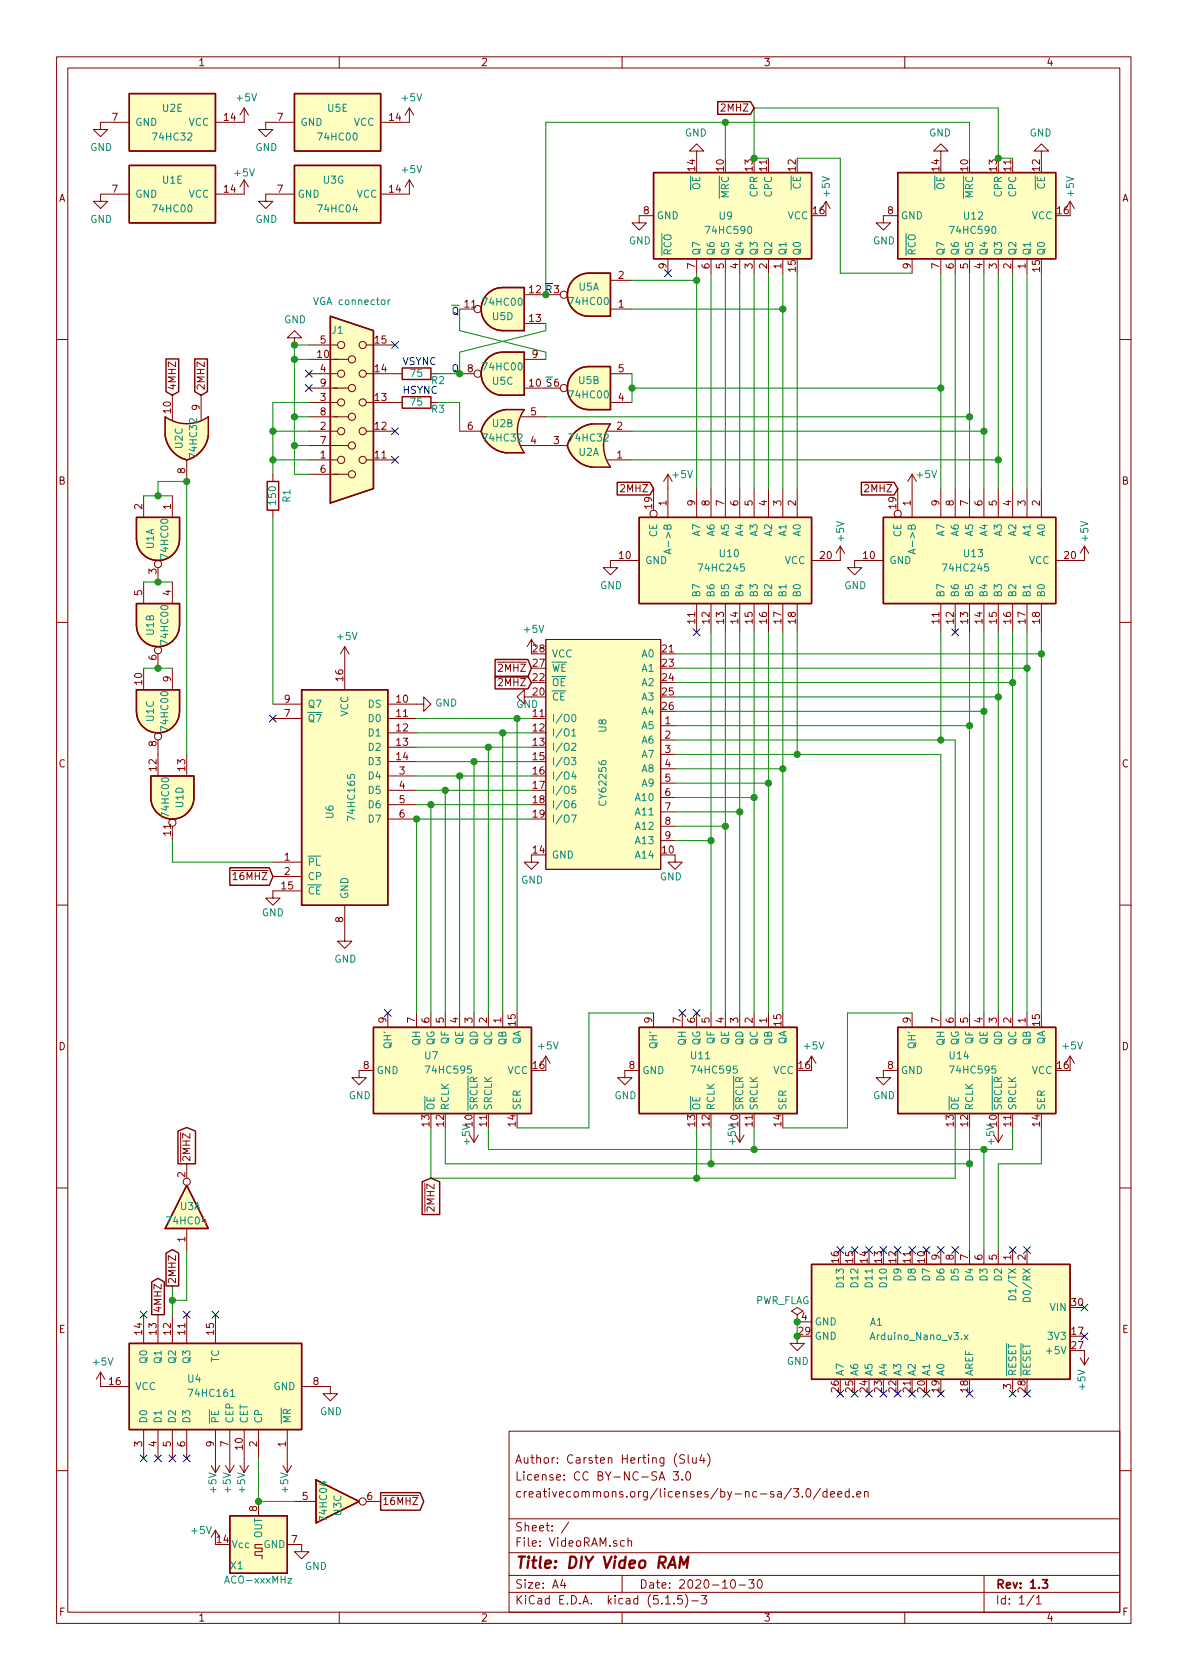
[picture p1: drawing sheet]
EESchema Schematic File Version 4
EELAYER 30 0
EELAYER END
$Descr A4 8268 11693 portrait
encoding utf-8
Sheet 1 1
Title "DIY Video RAM"
Date "2020-10-30"
Rev "1.3"
Comp ""
Comment1 "creativecommons.org/licenses/by-nc-sa/3.0/deed.en"
Comment2 "License: CC BY-NC-SA 3.0"
Comment3 "Author: Carsten Herting (Slu4)"
Comment4 ""
$EndDescr
$Comp
L power:GND #PWR032
U 1 1
P 4700 5950
F 0 "#PWR032" H 4700 5700 50  0001 C CNN
F 1 "GND" H 4750 5800 50  0000 R CNN
F 2 "" H 4700 5950 50  0001 C CNN
F 3 "" H 4700 5950 50  0001 C CNN
	1    4700 5950
	1    0    0    -1  
$EndComp
$Comp
L power:GND #PWR025
U 1 1
P 3700 4850
F 0 "#PWR025" H 3700 4600 50  0001 C CNN
F 1 "GND" V 3750 4900 50  0000 R CNN
F 2 "" H 3700 4850 50  0001 C CNN
F 3 "" H 3700 4850 50  0001 C CNN
	1    3700 4850
	0    1    1    0   
$EndComp
Wire Wire Line
	4700 4550 7250 4550
Wire Wire Line
	4700 4650 7150 4650
Wire Wire Line
	4700 4750 7050 4750
Wire Wire Line
	4700 4850 6950 4850
Wire Wire Line
	4700 4950 6850 4950
Wire Wire Line
	4700 5050 6750 5050
Wire Wire Line
	4700 5150 6550 5150
Wire Wire Line
	4700 5250 5550 5250
Wire Wire Line
	4700 5350 5450 5350
Wire Wire Line
	4700 5450 5350 5450
Wire Wire Line
	4700 5550 5250 5550
Wire Wire Line
	4700 5650 5150 5650
Wire Wire Line
	4700 5750 5050 5750
Wire Wire Line
	4700 5850 4950 5850
Connection ~ 7050 4750
Connection ~ 6950 4850
Connection ~ 6850 4950
Connection ~ 6750 5050
Connection ~ 5350 5450
Connection ~ 5250 5550
Connection ~ 5150 5650
Connection ~ 5050 5750
Connection ~ 4950 5850
$Comp
L power:GND #PWR012
U 1 1
P 1900 6200
F 0 "#PWR012" H 1900 5950 50  0001 C CNN
F 1 "GND" H 1900 6050 50  0000 C CNN
F 2 "" H 1900 6200 50  0001 C CNN
F 3 "" H 1900 6200 50  0001 C CNN
	1    1900 6200
	1    0    0    -1  
$EndComp
$Comp
L 74xx:74HC595 U?
U 1 1
P 5050 7450
AR Path="/5F8CED2C/5F9261E2" Ref="U?"  Part="1" 
AR Path="/5F9261E2" Ref="U11"  Part="1" 
F 0 "U11" V 5150 7200 50  0000 L CNN
F 1 "74HC595" V 5050 7200 50  0000 L CNN
F 2 "" H 5050 7450 50  0001 C CNN
F 3 "http://www.ti.com/lit/ds/symlink/sn74hc595.pdf" H 5050 7450 50  0001 C CNN
	1    5050 7450
	0    1    -1   0   
$EndComp
$Comp
L 74xx:74HC595 U?
U 1 1
P 3200 7450
AR Path="/5F8CED2C/5F9261E8" Ref="U?"  Part="1" 
AR Path="/5F9261E8" Ref="U7"  Part="1" 
F 0 "U7" V 3300 7200 50  0000 L CNN
F 1 "74HC595" V 3200 7200 50  0000 L CNN
F 2 "" H 3200 7450 50  0001 C CNN
F 3 "http://www.ti.com/lit/ds/symlink/sn74hc595.pdf" H 3200 7450 50  0001 C CNN
	1    3200 7450
	0    1    -1   0   
$EndComp
Wire Wire Line
	5450 7850 5900 7850
Wire Wire Line
	5900 7850 5900 7050
Wire Wire Line
	4550 7050 4100 7050
Wire Wire Line
	4100 7050 4100 7850
Wire Wire Line
	4100 7850 3600 7850
NoConn ~ 4750 7050
NoConn ~ 4850 7050
NoConn ~ 2700 7050
$Comp
L power:+5V #PWR?
U 1 1
P 3300 7850
AR Path="/5F8CED2C/5F926200" Ref="#PWR?"  Part="1" 
AR Path="/5F926200" Ref="#PWR023"  Part="1" 
F 0 "#PWR023" H 3300 7700 50  0001 C CNN
F 1 "+5V" V 3350 7900 50  0000 C CNN
F 2 "" H 3300 7850 50  0001 C CNN
F 3 "" H 3300 7850 50  0001 C CNN
	1    3300 7850
	-1   0    0    1   
$EndComp
$Comp
L power:+5V #PWR?
U 1 1
P 5150 7850
AR Path="/5F8CED2C/5F926206" Ref="#PWR?"  Part="1" 
AR Path="/5F926206" Ref="#PWR034"  Part="1" 
F 0 "#PWR034" H 5150 7700 50  0001 C CNN
F 1 "+5V" V 5200 7900 50  0000 C CNN
F 2 "" H 5150 7850 50  0001 C CNN
F 3 "" H 5150 7850 50  0001 C CNN
	1    5150 7850
	-1   0    0    1   
$EndComp
Wire Wire Line
	7050 8000 6850 8000
Wire Wire Line
	5250 8000 5250 7850
Wire Wire Line
	5250 8000 3400 8000
Wire Wire Line
	3400 8000 3400 7850
Connection ~ 5250 8000
Wire Wire Line
	3000 7850 3000 8200
Wire Wire Line
	6650 8200 4850 8200
Wire Wire Line
	4850 8200 4850 7850
Wire Wire Line
	4850 8200 3000 8200
Connection ~ 4850 8200
Wire Wire Line
	3100 7850 3100 8100
Wire Wire Line
	3100 8100 4950 8100
Wire Wire Line
	4950 8100 4950 7850
Wire Wire Line
	4950 8100 6750 8100
Connection ~ 4950 8100
Connection ~ 6750 8100
Wire Wire Line
	2900 5000 3600 5000
Wire Wire Line
	2900 5100 3500 5100
Wire Wire Line
	2900 5200 3400 5200
Wire Wire Line
	2900 5300 3300 5300
Wire Wire Line
	2900 5400 3200 5400
Wire Wire Line
	2900 5500 3100 5500
Wire Wire Line
	2900 5600 3000 5600
Wire Wire Line
	3600 7050 3600 5000
Connection ~ 3600 5000
Wire Wire Line
	3600 5000 3700 5000
Wire Wire Line
	3500 5100 3500 7050
Connection ~ 3500 5100
Wire Wire Line
	3500 5100 3700 5100
Wire Wire Line
	3400 7050 3400 5200
Connection ~ 3400 5200
Wire Wire Line
	3400 5200 3700 5200
Connection ~ 3300 5300
Wire Wire Line
	3300 5300 3700 5300
Connection ~ 3200 5400
Wire Wire Line
	3200 5400 3700 5400
Connection ~ 3100 5500
Wire Wire Line
	3100 5500 3700 5500
Connection ~ 3000 5600
Wire Wire Line
	3000 5600 3700 5600
Wire Wire Line
	2900 5700 3700 5700
Wire Wire Line
	5900 7050 6350 7050
Wire Wire Line
	6650 7850 6650 8200
Wire Wire Line
	6750 8100 6750 7850
Wire Wire Line
	7050 7850 7050 8000
$Comp
L power:+5V #PWR?
U 1 1
P 6950 7850
AR Path="/5F8CED2C/5F92620C" Ref="#PWR?"  Part="1" 
AR Path="/5F92620C" Ref="#PWR044"  Part="1" 
F 0 "#PWR044" H 6950 7700 50  0001 C CNN
F 1 "+5V" V 7000 7900 50  0000 C CNN
F 2 "" H 6950 7850 50  0001 C CNN
F 3 "" H 6950 7850 50  0001 C CNN
	1    6950 7850
	-1   0    0    1   
$EndComp
$Comp
L 74xx:74HC595 U?
U 1 1
P 6850 7450
AR Path="/5F8CED2C/5F9261CD" Ref="U?"  Part="1" 
AR Path="/5F9261CD" Ref="U14"  Part="1" 
F 0 "U14" V 6950 7200 50  0000 L CNN
F 1 "74HC595" V 6850 7200 50  0000 L CNN
F 2 "" H 6850 7450 50  0001 C CNN
F 3 "http://www.ti.com/lit/ds/symlink/sn74hc595.pdf" H 6850 7450 50  0001 C CNN
	1    6850 7450
	0    1    -1   0   
$EndComp
Text GLabel 2650 10450 2    50   Output ~ 0
~16MHZ
Text GLabel 3000 8200 3    50   Input ~ 0
~2MHZ
Wire Wire Line
	1100 4050 1200 4050
Connection ~ 1100 4050
Wire Wire Line
	1100 4650 1200 4650
Connection ~ 1100 4650
$Comp
L 74xx:74HC00 U1
U 1 1
P 1100 3750
F 0 "U1" H 1100 3700 50  0000 C CNN
F 1 "74HC00" H 1100 3800 50  0000 C CNN
F 2 "" H 1100 3750 50  0001 C CNN
F 3 "http://www.ti.com/lit/gpn/sn74hc00" H 1100 3750 50  0001 C CNN
	1    1100 3750
	0    1    1    0   
$EndComp
Wire Wire Line
	1000 4050 1100 4050
$Comp
L 74xx:74HC00 U1
U 2 1
P 1100 4350
F 0 "U1" H 1100 4300 50  0000 C CNN
F 1 "74HC00" H 1100 4400 50  0000 C CNN
F 2 "" H 1100 4350 50  0001 C CNN
F 3 "http://www.ti.com/lit/gpn/sn74hc00" H 1100 4350 50  0001 C CNN
	2    1100 4350
	0    1    1    0   
$EndComp
Wire Wire Line
	1100 4650 1000 4650
$Comp
L 74xx:74HC00 U1
U 3 1
P 1100 4950
F 0 "U1" H 1100 4900 50  0000 C CNN
F 1 "74HC00" H 1100 5000 50  0000 C CNN
F 2 "" H 1100 4950 50  0001 C CNN
F 3 "http://www.ti.com/lit/gpn/sn74hc00" H 1100 4950 50  0001 C CNN
	3    1100 4950
	0    1    1    0   
$EndComp
$Comp
L 74xx:74HC00 U1
U 4 1
P 1200 5550
F 0 "U1" H 1200 5500 50  0000 C CNN
F 1 "74HC00" H 1200 5600 50  0000 C CNN
F 2 "" H 1200 5550 50  0001 C CNN
F 3 "http://www.ti.com/lit/gpn/sn74hc00" H 1200 5550 50  0001 C CNN
	4    1200 5550
	0    -1   1    0   
$EndComp
Text GLabel 3700 4750 0    50   Input ~ 0
2MHZ
NoConn ~ 1900 5000
$Comp
L power:GND #PWR022
U 1 1
P 2900 4900
F 0 "#PWR022" H 2900 4650 50  0001 C CNN
F 1 "GND" V 2905 4772 50  0000 R CNN
F 2 "" H 2900 4900 50  0001 C CNN
F 3 "" H 2900 4900 50  0001 C CNN
	1    2900 4900
	0    -1   -1   0   
$EndComp
NoConn ~ 5850 9700
NoConn ~ 5950 9700
NoConn ~ 6050 9700
NoConn ~ 6150 9700
NoConn ~ 6250 9700
NoConn ~ 6350 9700
NoConn ~ 6450 9700
NoConn ~ 6550 9700
NoConn ~ 6750 9700
NoConn ~ 7050 9700
NoConn ~ 7150 9700
NoConn ~ 7050 8700
NoConn ~ 7150 8700
NoConn ~ 6450 8700
NoConn ~ 6550 8700
NoConn ~ 6650 8700
NoConn ~ 6250 8700
NoConn ~ 6150 8700
NoConn ~ 6050 8700
NoConn ~ 5950 8700
NoConn ~ 5850 8700
NoConn ~ 7550 9300
NoConn ~ 7550 9100
Wire Wire Line
	5550 9300 5550 9200
$Comp
L power:GND #PWR035
U 1 1
P 5550 9300
F 0 "#PWR035" H 5550 9050 50  0001 C CNN
F 1 "GND" H 5555 9127 50  0000 C CNN
F 2 "" H 5550 9300 50  0001 C CNN
F 3 "" H 5550 9300 50  0001 C CNN
	1    5550 9300
	1    0    0    -1  
$EndComp
$Comp
L power:+5V #PWR049
U 1 1
P 7550 9400
F 0 "#PWR049" H 7550 9250 50  0001 C CNN
F 1 "+5V" V 7565 9528 50  0000 L CNN
F 2 "" H 7550 9400 50  0001 C CNN
F 3 "" H 7550 9400 50  0001 C CNN
	1    7550 9400
	-1   0    0    1   
$EndComp
$Comp
L power:GND #PWR029
U 1 1
P 4350 7450
F 0 "#PWR029" H 4350 7200 50  0001 C CNN
F 1 "GND" H 4355 7277 50  0000 C CNN
F 2 "" H 4350 7450 50  0001 C CNN
F 3 "" H 4350 7450 50  0001 C CNN
	1    4350 7450
	1    0    0    -1  
$EndComp
$Comp
L power:GND #PWR019
U 1 1
P 2500 7450
F 0 "#PWR019" H 2500 7200 50  0001 C CNN
F 1 "GND" H 2505 7277 50  0000 C CNN
F 2 "" H 2500 7450 50  0001 C CNN
F 3 "" H 2500 7450 50  0001 C CNN
	1    2500 7450
	1    0    0    -1  
$EndComp
$Comp
L power:GND #PWR041
U 1 1
P 6150 7450
F 0 "#PWR041" H 6150 7200 50  0001 C CNN
F 1 "GND" H 6155 7277 50  0000 C CNN
F 2 "" H 6150 7450 50  0001 C CNN
F 3 "" H 6150 7450 50  0001 C CNN
	1    6150 7450
	1    0    0    -1  
$EndComp
$Comp
L power:GND #PWR018
U 1 1
P 2400 6500
F 0 "#PWR018" H 2400 6250 50  0001 C CNN
F 1 "GND" H 2405 6327 50  0000 C CNN
F 2 "" H 2400 6500 50  0001 C CNN
F 3 "" H 2400 6500 50  0001 C CNN
	1    2400 6500
	1    0    0    -1  
$EndComp
$Comp
L power:GND #PWR026
U 1 1
P 3700 5950
F 0 "#PWR026" H 3700 5700 50  0001 C CNN
F 1 "GND" H 3705 5777 50  0000 C CNN
F 2 "" H 3700 5950 50  0001 C CNN
F 3 "" H 3700 5950 50  0001 C CNN
	1    3700 5950
	1    0    0    -1  
$EndComp
$Comp
L power:+5V #PWR047
U 1 1
P 7450 7450
F 0 "#PWR047" H 7450 7300 50  0001 C CNN
F 1 "+5V" H 7465 7623 50  0000 C CNN
F 2 "" H 7450 7450 50  0001 C CNN
F 3 "" H 7450 7450 50  0001 C CNN
	1    7450 7450
	1    0    0    -1  
$EndComp
$Comp
L power:+5V #PWR036
U 1 1
P 5650 7450
F 0 "#PWR036" H 5650 7300 50  0001 C CNN
F 1 "+5V" H 5665 7623 50  0000 C CNN
F 2 "" H 5650 7450 50  0001 C CNN
F 3 "" H 5650 7450 50  0001 C CNN
	1    5650 7450
	1    0    0    -1  
$EndComp
$Comp
L 74xx:74HC00 U?
U 5 1
P 2350 850
AR Path="/5F8CD8D4/5FA9A5EB" Ref="U?"  Part="5" 
AR Path="/5FA9A5EB" Ref="U5"  Part="5" 
F 0 "U5" V 2250 850 50  0000 C CNN
F 1 "74HC00" V 2450 850 50  0000 C CNN
F 2 "" H 2350 850 50  0001 C CNN
F 3 "http://www.ti.com/lit/gpn/sn74hc00" H 2350 850 50  0001 C CNN
	5    2350 850 
	0    1    1    0   
$EndComp
$Comp
L power:GND #PWR?
U 1 1
P 1850 850
AR Path="/5F8CD8D4/5FA9A5F1" Ref="#PWR?"  Part="1" 
AR Path="/5FA9A5F1" Ref="#PWR010"  Part="1" 
F 0 "#PWR010" H 1850 600 50  0001 C CNN
F 1 "GND" H 1855 677 50  0000 C CNN
F 2 "" H 1850 850 50  0001 C CNN
F 3 "" H 1850 850 50  0001 C CNN
	1    1850 850 
	1    0    0    -1  
$EndComp
$Comp
L power:+5V #PWR?
U 1 1
P 2850 850
AR Path="/5F8CD8D4/5FA9A5F7" Ref="#PWR?"  Part="1" 
AR Path="/5FA9A5F7" Ref="#PWR020"  Part="1" 
F 0 "#PWR020" H 2850 700 50  0001 C CNN
F 1 "+5V" H 2865 1023 50  0000 C CNN
F 2 "" H 2850 850 50  0001 C CNN
F 3 "" H 2850 850 50  0001 C CNN
	1    2850 850 
	1    0    0    -1  
$EndComp
$Comp
L power:GND #PWR?
U 1 1
P 1850 1350
AR Path="/5F8CD8D4/5FAA3963" Ref="#PWR?"  Part="1" 
AR Path="/5FAA3963" Ref="#PWR011"  Part="1" 
F 0 "#PWR011" H 1850 1100 50  0001 C CNN
F 1 "GND" H 1855 1177 50  0000 C CNN
F 2 "" H 1850 1350 50  0001 C CNN
F 3 "" H 1850 1350 50  0001 C CNN
	1    1850 1350
	1    0    0    -1  
$EndComp
$Comp
L power:+5V #PWR?
U 1 1
P 2850 1350
AR Path="/5F8CD8D4/5FAA3969" Ref="#PWR?"  Part="1" 
AR Path="/5FAA3969" Ref="#PWR021"  Part="1" 
F 0 "#PWR021" H 2850 1200 50  0001 C CNN
F 1 "+5V" H 2865 1523 50  0000 C CNN
F 2 "" H 2850 1350 50  0001 C CNN
F 3 "" H 2850 1350 50  0001 C CNN
	1    2850 1350
	1    0    0    -1  
$EndComp
$Comp
L power:+5V #PWR024
U 1 1
P 3700 4550
F 0 "#PWR024" H 3700 4400 50  0001 C CNN
F 1 "+5V" H 3715 4723 50  0000 C CNN
F 2 "" H 3700 4550 50  0001 C CNN
F 3 "" H 3700 4550 50  0001 C CNN
	1    3700 4550
	1    0    0    -1  
$EndComp
$Comp
L VideoRAM:CY62256 U8
U 1 1
P 4200 5400
F 0 "U8" V 4200 5750 50  0000 C CNN
F 1 "CY62256" V 4200 5350 50  0000 C CNN
F 2 "" H 4200 5400 50  0001 C CNN
F 3 "" H 4200 5400 50  0001 C CNN
	1    4200 5400
	-1   0    0    -1  
$EndComp
$Comp
L power:+5V #PWR017
U 1 1
P 2400 4600
F 0 "#PWR017" H 2400 4450 50  0001 C CNN
F 1 "+5V" H 2415 4773 50  0000 C CNN
F 2 "" H 2400 4600 50  0001 C CNN
F 3 "" H 2400 4600 50  0001 C CNN
	1    2400 4600
	1    0    0    -1  
$EndComp
$Comp
L power:+5V #PWR027
U 1 1
P 3800 7450
F 0 "#PWR027" H 3800 7300 50  0001 C CNN
F 1 "+5V" H 3815 7623 50  0000 C CNN
F 2 "" H 3800 7450 50  0001 C CNN
F 3 "" H 3800 7450 50  0001 C CNN
	1    3800 7450
	1    0    0    -1  
$EndComp
Text GLabel 3700 4650 0    50   Input ~ 0
~2MHZ
Text Notes 3850 2700 2    50   ~ 0
~S
Text Notes 3850 2050 2    50   ~ 0
~R
Text Notes 3200 2600 2    50   ~ 0
Q
$Comp
L 74xx:74HC00 U?
U 2 1
P 4100 2700
AR Path="/5F8CD850/5FB915BD" Ref="U?"  Part="2" 
AR Path="/5FB915BD" Ref="U5"  Part="2" 
F 0 "U5" H 4100 2650 50  0000 C CNN
F 1 "74HC00" H 4100 2750 50  0000 C CNN
F 2 "" H 4100 2700 50  0001 C CNN
F 3 "http://www.ti.com/lit/gpn/sn74hc00" H 4100 2700 50  0001 C CNN
	2    4100 2700
	-1   0    0    1   
$EndComp
$Comp
L 74xx:74HC00 U?
U 1 1
P 4100 2050
AR Path="/5F8CD850/5FB915C3" Ref="U?"  Part="1" 
AR Path="/5FB915C3" Ref="U5"  Part="1" 
F 0 "U5" H 4100 2000 50  0000 C CNN
F 1 "74HC00" H 4100 2100 50  0000 C CNN
F 2 "" H 4100 2050 50  0001 C CNN
F 3 "http://www.ti.com/lit/gpn/sn74hc00" H 4100 2050 50  0001 C CNN
	1    4100 2050
	-1   0    0    1   
$EndComp
$Comp
L 74xx:74HC00 U?
U 5 1
P 1200 1350
AR Path="/5F8CD8D4/5FB915C9" Ref="U?"  Part="5" 
AR Path="/5F8CD850/5FB915C9" Ref="U?"  Part="5" 
AR Path="/5FB915C9" Ref="U1"  Part="5" 
F 0 "U1" V 1100 1350 50  0000 C CNN
F 1 "74HC00" V 1300 1350 50  0000 C CNN
F 2 "" H 1200 1350 50  0001 C CNN
F 3 "http://www.ti.com/lit/gpn/sn74hc00" H 1200 1350 50  0001 C CNN
	5    1200 1350
	0    1    1    0   
$EndComp
$Comp
L power:GND #PWR?
U 1 1
P 700 1350
AR Path="/5F8CD8D4/5FB915CF" Ref="#PWR?"  Part="1" 
AR Path="/5F8CD850/5FB915CF" Ref="#PWR?"  Part="1" 
AR Path="/5FB915CF" Ref="#PWR02"  Part="1" 
F 0 "#PWR02" H 700 1100 50  0001 C CNN
F 1 "GND" H 705 1177 50  0000 C CNN
F 2 "" H 700 1350 50  0001 C CNN
F 3 "" H 700 1350 50  0001 C CNN
	1    700  1350
	1    0    0    -1  
$EndComp
$Comp
L power:+5V #PWR?
U 1 1
P 1700 1350
AR Path="/5F8CD8D4/5FB915D5" Ref="#PWR?"  Part="1" 
AR Path="/5F8CD850/5FB915D5" Ref="#PWR?"  Part="1" 
AR Path="/5FB915D5" Ref="#PWR08"  Part="1" 
F 0 "#PWR08" H 1700 1200 50  0001 C CNN
F 1 "+5V" H 1700 1500 50  0000 C CNN
F 2 "" H 1700 1350 50  0001 C CNN
F 3 "" H 1700 1350 50  0001 C CNN
	1    1700 1350
	1    0    0    -1  
$EndComp
$Comp
L 74xx:74HC00 U?
U 4 1
P 3500 2150
AR Path="/5F8CD850/5FB915E3" Ref="U?"  Part="4" 
AR Path="/5FB915E3" Ref="U5"  Part="4" 
F 0 "U5" H 3500 2100 50  0000 C CNN
F 1 "74HC00" H 3500 2200 50  0000 C CNN
F 2 "" H 3500 2150 50  0001 C CNN
F 3 "http://www.ti.com/lit/gpn/sn74hc00" H 3500 2150 50  0001 C CNN
	4    3500 2150
	-1   0    0    -1  
$EndComp
$Comp
L 74xx:74HC00 U?
U 3 1
P 3500 2600
AR Path="/5F8CD850/5FB915EE" Ref="U?"  Part="3" 
AR Path="/5FB915EE" Ref="U5"  Part="3" 
F 0 "U5" H 3500 2550 50  0000 C CNN
F 1 "74HC00" H 3500 2650 50  0000 C CNN
F 2 "" H 3500 2600 50  0001 C CNN
F 3 "http://www.ti.com/lit/gpn/sn74hc00" H 3500 2600 50  0001 C CNN
	3    3500 2600
	-1   0    0    -1  
$EndComp
$Comp
L 8-Bit~CPU~32k:74HC32 U?
U 1 1
P 4100 3100
AR Path="/5F8CD850/5FB915F4" Ref="U?"  Part="1" 
AR Path="/5FB915F4" Ref="U2"  Part="1" 
F 0 "U2" H 4100 3150 50  0000 C CNN
F 1 "74HC32" H 4100 3050 50  0000 C CNN
F 2 "" H 4100 3100 50  0001 C CNN
F 3 "http://www.ti.com/lit/gpn/sn74LS32" H 4100 3100 50  0001 C CNN
	1    4100 3100
	-1   0    0    1   
$EndComp
$Comp
L 8-Bit~CPU~32k:74HC32 U?
U 2 1
P 3500 3000
AR Path="/5F8CD850/5FB915FA" Ref="U?"  Part="2" 
AR Path="/5FB915FA" Ref="U2"  Part="2" 
F 0 "U2" H 3500 2950 50  0000 C CNN
F 1 "74HC32" H 3500 3050 50  0000 C CNN
F 2 "" H 3500 3000 50  0001 C CNN
F 3 "http://www.ti.com/lit/gpn/sn74LS32" H 3500 3000 50  0001 C CNN
	2    3500 3000
	-1   0    0    1   
$EndComp
$Comp
L 8-Bit~CPU~32k:74HC32 U?
U 5 1
P 1200 850
AR Path="/5F8CD850/5FB91606" Ref="U?"  Part="5" 
AR Path="/5FB91606" Ref="U2"  Part="5" 
F 0 "U2" V 1100 850 50  0000 C CNN
F 1 "74HC32" V 1300 850 50  0000 C CNN
F 2 "" H 1200 850 50  0001 C CNN
F 3 "http://www.ti.com/lit/gpn/sn74LS32" H 1200 850 50  0001 C CNN
	5    1200 850 
	0    1    1    0   
$EndComp
$Comp
L power:GND #PWR?
U 1 1
P 700 850
AR Path="/5F8CD8D4/5FB9160C" Ref="#PWR?"  Part="1" 
AR Path="/5F8CD850/5FB9160C" Ref="#PWR?"  Part="1" 
AR Path="/5FB9160C" Ref="#PWR01"  Part="1" 
F 0 "#PWR01" H 700 600 50  0001 C CNN
F 1 "GND" H 705 677 50  0000 C CNN
F 2 "" H 700 850 50  0001 C CNN
F 3 "" H 700 850 50  0001 C CNN
	1    700  850 
	1    0    0    -1  
$EndComp
$Comp
L power:+5V #PWR?
U 1 1
P 1700 850
AR Path="/5F8CD8D4/5FB91612" Ref="#PWR?"  Part="1" 
AR Path="/5F8CD850/5FB91612" Ref="#PWR?"  Part="1" 
AR Path="/5FB91612" Ref="#PWR07"  Part="1" 
F 0 "#PWR07" H 1700 700 50  0001 C CNN
F 1 "+5V" H 1715 1023 50  0000 C CNN
F 2 "" H 1700 850 50  0001 C CNN
F 3 "" H 1700 850 50  0001 C CNN
	1    1700 850 
	1    0    0    -1  
$EndComp
$Comp
L 74xx:74HC590 U?
U 1 1
P 5050 1500
AR Path="/5F8CD850/5FB91618" Ref="U?"  Part="1" 
AR Path="/5FB91618" Ref="U9"  Part="1" 
F 0 "U9" V 5050 1450 50  0000 L CNN
F 1 "74HC590" V 5150 1350 50  0000 L CNN
F 2 "" H 5050 1550 50  0001 C CNN
F 3 "https://assets.nexperia.com/documents/data-sheet/74HC590.pdf" H 5050 1550 50  0001 C CNN
	1    5050 1500
	0    1    1    0   
$EndComp
$Comp
L 74xx:74HC590 U?
U 1 1
P 6750 1500
AR Path="/5F8CD850/5FB9161E" Ref="U?"  Part="1" 
AR Path="/5FB9161E" Ref="U12"  Part="1" 
F 0 "U12" V 6750 1450 50  0000 L CNN
F 1 "74HC590" V 6850 1350 50  0000 L CNN
F 2 "" H 6750 1550 50  0001 C CNN
F 3 "https://assets.nexperia.com/documents/data-sheet/74HC590.pdf" H 6750 1550 50  0001 C CNN
	1    6750 1500
	0    1    1    0   
$EndComp
$Comp
L power:+5V #PWR?
U 1 1
P 7450 1500
AR Path="/5F8CD8D4/5FB9162A" Ref="#PWR?"  Part="1" 
AR Path="/5F8CD850/5FB9162A" Ref="#PWR?"  Part="1" 
AR Path="/5FB9162A" Ref="#PWR046"  Part="1" 
F 0 "#PWR046" H 7450 1350 50  0001 C CNN
F 1 "+5V" V 7450 1700 50  0000 C CNN
F 2 "" H 7450 1500 50  0001 C CNN
F 3 "" H 7450 1500 50  0001 C CNN
	1    7450 1500
	1    0    0    -1  
$EndComp
$Comp
L power:+5V #PWR?
U 1 1
P 5750 1500
AR Path="/5F8CD8D4/5FB91630" Ref="#PWR?"  Part="1" 
AR Path="/5F8CD850/5FB91630" Ref="#PWR?"  Part="1" 
AR Path="/5FB91630" Ref="#PWR037"  Part="1" 
F 0 "#PWR037" H 5750 1350 50  0001 C CNN
F 1 "+5V" V 5750 1700 50  0000 C CNN
F 2 "" H 5750 1500 50  0001 C CNN
F 3 "" H 5750 1500 50  0001 C CNN
	1    5750 1500
	1    0    0    -1  
$EndComp
$Comp
L power:GND #PWR?
U 1 1
P 4450 1500
AR Path="/5F8CD850/5FB91636" Ref="#PWR?"  Part="1" 
AR Path="/5FB91636" Ref="#PWR030"  Part="1" 
F 0 "#PWR030" H 4450 1250 50  0001 C CNN
F 1 "GND" H 4455 1327 50  0000 C CNN
F 2 "" H 4450 1500 50  0001 C CNN
F 3 "" H 4450 1500 50  0001 C CNN
	1    4450 1500
	1    0    0    -1  
$EndComp
$Comp
L power:GND #PWR?
U 1 1
P 6150 1500
AR Path="/5F8CD850/5FB9163C" Ref="#PWR?"  Part="1" 
AR Path="/5FB9163C" Ref="#PWR040"  Part="1" 
F 0 "#PWR040" H 6150 1250 50  0001 C CNN
F 1 "GND" H 6155 1327 50  0000 C CNN
F 2 "" H 6150 1500 50  0001 C CNN
F 3 "" H 6150 1500 50  0001 C CNN
	1    6150 1500
	1    0    0    -1  
$EndComp
Wire Wire Line
	5250 1100 5350 1100
Wire Wire Line
	6950 1100 7050 1100
Wire Wire Line
	6350 1900 5850 1900
Wire Wire Line
	5850 1900 5850 1100
NoConn ~ 4650 1900
Wire Wire Line
	5450 1900 5450 2150
Wire Wire Line
	5050 1100 5050 850 
Wire Wire Line
	6750 1100 6750 850 
Wire Wire Line
	4850 1900 4850 1950
Wire Wire Line
	4850 1950 4400 1950
Wire Wire Line
	4400 2150 5450 2150
Wire Wire Line
	5550 1100 5850 1100
Wire Wire Line
	6750 850  5050 850 
Connection ~ 5050 850 
Wire Wire Line
	3800 850  5050 850 
Wire Wire Line
	4950 1900 4950 3400
Wire Wire Line
	5050 1900 5050 3400
Wire Wire Line
	5150 1900 5150 3400
Wire Wire Line
	5250 1900 5250 3400
Wire Wire Line
	5350 1900 5350 3400
Connection ~ 5450 5350
Wire Wire Line
	5550 1900 5550 3400
Connection ~ 5550 5250
Connection ~ 6550 5150
Wire Wire Line
	6950 1100 6950 750 
Connection ~ 6950 1100
Wire Wire Line
	5250 1100 5250 750 
Connection ~ 5250 1100
Wire Wire Line
	6550 5150 6650 5150
Wire Wire Line
	6550 5250 5550 5250
Wire Wire Line
	6550 1900 6550 2700
Wire Wire Line
	4400 2600 4400 2700
Wire Wire Line
	4400 2700 6550 2700
Connection ~ 4400 2700
Wire Wire Line
	4400 2700 4400 2800
Wire Wire Line
	6850 3000 4400 3000
Connection ~ 7150 4650
Wire Wire Line
	6750 1900 6750 2900
Wire Wire Line
	6850 1900 6850 3000
Text Notes 2800 2750 0    50   ~ 0
HSYNC
Text Notes 2800 2550 0    50   ~ 0
VSYNC
Connection ~ 2050 2400
$Comp
L power:GND #PWR014
U 1 1
P 2050 2400
F 0 "#PWR014" H 2050 2150 50  0001 C CNN
F 1 "GND" H 2055 2227 50  0000 C CNN
F 2 "" H 2050 2400 50  0001 C CNN
F 3 "" H 2050 2400 50  0001 C CNN
	1    2050 2400
	1    0    0    1   
$EndComp
NoConn ~ 2150 2700
NoConn ~ 2150 2600
NoConn ~ 2750 2400
NoConn ~ 2750 3000
NoConn ~ 2750 3200
Connection ~ 2050 2500
Wire Wire Line
	2050 2400 2150 2400
Wire Wire Line
	2050 2500 2050 2400
Connection ~ 2050 2900
Wire Wire Line
	2050 2500 2150 2500
Wire Wire Line
	2050 2900 2050 2500
$Comp
L Device:R R3
U 1 1
P 2900 2800
F 0 "R3" V 2850 2650 50  0000 C CNN
F 1 "75" V 2900 2800 50  0000 C CNN
F 2 "" H 2900 2800 50  0001 C CNN
F 3 "~" H 2900 2800 50  0001 C CNN
	1    2900 2800
	0    -1   -1   0   
$EndComp
$Comp
L Device:R R2
U 1 1
P 2900 2600
F 0 "R2" V 2850 2450 50  0000 C CNN
F 1 "75" V 2900 2600 50  0000 C CNN
F 2 "" H 2900 2600 50  0001 C CNN
F 3 "~" H 2900 2600 50  0001 C CNN
	1    2900 2600
	0    -1   -1   0   
$EndComp
Connection ~ 2050 3100
Wire Wire Line
	2050 2900 2150 2900
Wire Wire Line
	2050 3100 2050 2900
Wire Wire Line
	2050 3100 2150 3100
Wire Wire Line
	2050 3300 2050 3100
Wire Wire Line
	2150 3300 2050 3300
Connection ~ 1900 3000
Wire Wire Line
	1900 2800 1900 3000
Wire Wire Line
	2150 2800 1900 2800
Wire Wire Line
	1900 3000 1900 3200
Wire Wire Line
	2150 3000 1900 3000
Wire Wire Line
	2150 3200 1900 3200
$Comp
L Device:R R1
U 1 1
P 1900 3450
F 0 "R1" V 1800 3450 50  0000 C CNN
F 1 "150" V 1900 3450 50  0000 C CNN
F 2 "" H 1900 3450 50  0001 C CNN
F 3 "~" H 1900 3450 50  0001 C CNN
	1    1900 3450
	-1   0    0    -1  
$EndComp
$Comp
L Connector:DB15_Female_HighDensity J1
U 1 1
P 2450 2800
F 0 "J1" H 2350 2300 50  0000 C CNN
F 1 "VGA connector" H 2450 2100 50  0000 C CNN
F 2 "" H 1500 3200 50  0001 C CNN
F 3 " ~" H 1500 3200 50  0001 C CNN
	1    2450 2800
	1    0    0    1   
$EndComp
Wire Wire Line
	1900 3200 1900 3300
Connection ~ 1900 3200
Wire Wire Line
	3050 2600 3200 2600
$Comp
L power:+5V #PWR03
U 1 1
P 700 9650
F 0 "#PWR03" H 700 9500 50  0001 C CNN
F 1 "+5V" H 715 9823 50  0000 C CNN
F 2 "" H 700 9650 50  0001 C CNN
F 3 "" H 700 9650 50  0001 C CNN
	1    700  9650
	1    0    0    -1  
$EndComp
$Comp
L power:GND #PWR016
U 1 1
P 2300 9650
F 0 "#PWR016" H 2300 9400 50  0001 C CNN
F 1 "GND" H 2305 9477 50  0000 C CNN
F 2 "" H 2300 9650 50  0001 C CNN
F 3 "" H 2300 9650 50  0001 C CNN
	1    2300 9650
	1    0    0    -1  
$EndComp
Text GLabel 1200 8950 1    50   Output ~ 0
2MHZ
Text GLabel 1100 9150 1    50   Output ~ 0
4MHZ
$Comp
L VideoRAM:74HC161 U4
U 1 1
P 1500 9650
F 0 "U4" V 1550 9850 50  0000 R CNN
F 1 "74HC161" V 1450 9850 50  0000 R CNN
F 2 "" H 1500 9650 50  0001 C CNN
F 3 "http://www.ti.com/lit/gpn/sn74LS161" H 1500 9650 50  0001 C CNN
	1    1500 9650
	0    -1   -1   0   
$EndComp
NoConn ~ 1000 9150
NoConn ~ 1300 9150
$Comp
L power:+5V #PWR09
U 1 1
P 1700 10150
F 0 "#PWR09" H 1700 10000 50  0001 C CNN
F 1 "+5V" V 1715 10323 50  0000 C CNN
F 2 "" H 1700 10150 50  0001 C CNN
F 3 "" H 1700 10150 50  0001 C CNN
	1    1700 10150
	-1   0    0    1   
$EndComp
$Comp
L power:+5V #PWR06
U 1 1
P 1600 10150
F 0 "#PWR06" H 1600 10000 50  0001 C CNN
F 1 "+5V" V 1615 10323 50  0000 C CNN
F 2 "" H 1600 10150 50  0001 C CNN
F 3 "" H 1600 10150 50  0001 C CNN
	1    1600 10150
	-1   0    0    1   
$EndComp
$Comp
L power:+5V #PWR04
U 1 1
P 1500 10150
F 0 "#PWR04" H 1500 10000 50  0001 C CNN
F 1 "+5V" V 1515 10323 50  0000 C CNN
F 2 "" H 1500 10150 50  0001 C CNN
F 3 "" H 1500 10150 50  0001 C CNN
	1    1500 10150
	-1   0    0    1   
$EndComp
$Comp
L power:+5V #PWR013
U 1 1
P 2000 10150
F 0 "#PWR013" H 2000 10000 50  0001 C CNN
F 1 "+5V" V 2015 10323 50  0000 C CNN
F 2 "" H 2000 10150 50  0001 C CNN
F 3 "" H 2000 10150 50  0001 C CNN
	1    2000 10150
	-1   0    0    1   
$EndComp
NoConn ~ 1500 9150
NoConn ~ 1000 10150
NoConn ~ 1100 10150
NoConn ~ 1200 10150
NoConn ~ 1300 10150
Connection ~ 6850 8000
Wire Wire Line
	6850 8000 5250 8000
Wire Wire Line
	7250 7850 7250 8100
Wire Wire Line
	7250 8100 6950 8100
Wire Wire Line
	6950 8100 6950 8700
Wire Wire Line
	1200 6000 1200 5850
Wire Wire Line
	1200 6000 1900 6000
Wire Wire Line
	6750 8700 6750 8100
Wire Wire Line
	6850 8700 6850 8000
Wire Wire Line
	3300 5300 3300 7050
Wire Wire Line
	3200 5400 3200 7050
Wire Wire Line
	3100 5500 3100 7050
Wire Wire Line
	3000 5600 3000 7050
Wire Wire Line
	2900 5700 2900 7050
Wire Wire Line
	4950 5850 4950 7050
Wire Wire Line
	5050 5750 5050 7050
Wire Wire Line
	5150 5650 5150 7050
Wire Wire Line
	5250 5550 5250 7050
Wire Wire Line
	5350 5450 5350 7050
Wire Wire Line
	5450 5350 5450 7050
Wire Wire Line
	6550 5250 6550 7050
Wire Wire Line
	6650 5150 6650 7050
Wire Wire Line
	6750 5050 6750 7050
Wire Wire Line
	6850 4950 6850 7050
Wire Wire Line
	6950 4850 6950 7050
Wire Wire Line
	7050 4750 7050 7050
Wire Wire Line
	7150 4650 7150 7050
Wire Wire Line
	7250 4550 7250 7050
Connection ~ 5450 2150
Connection ~ 6550 2700
Connection ~ 6850 3000
Wire Wire Line
	5450 2150 5450 3400
Wire Wire Line
	1900 3600 1900 4900
Wire Wire Line
	3800 2050 3800 850 
Connection ~ 3800 2050
Connection ~ 5550 9300
$Comp
L MCU_Module:Arduino_Nano_v3.x A?
U 1 1
P 6550 9200
AR Path="/5F8CED2C/5F9261C7" Ref="A?"  Part="1" 
AR Path="/5F9261C7" Ref="A1"  Part="1" 
F 0 "A1" V 6550 8800 50  0000 R CNN
F 1 "Arduino_Nano_v3.x" V 6650 9400 50  0000 R CNN
F 2 "Module:Arduino_Nano" H 6550 9200 50  0001 C CIN
F 3 "http://www.mouser.com/pdfdocs/Gravitech_Arduino_Nano3_0.pdf" H 6550 9200 50  0001 C CNN
	1    6550 9200
	0    1    1    0   
$EndComp
Connection ~ 5550 9200
$Comp
L power:PWR_FLAG #FLG01
U 1 1
P 5550 9200
F 0 "#FLG01" H 5550 9275 50  0001 C CNN
F 1 "PWR_FLAG" H 5450 9350 50  0000 C CNN
F 2 "" H 5550 9200 50  0001 C CNN
F 3 "~" H 5550 9200 50  0001 C CNN
	1    5550 9200
	1    0    0    -1  
$EndComp
Connection ~ 6950 3200
Wire Wire Line
	6950 1900 6950 3200
Wire Wire Line
	6750 2900 3800 2900
Connection ~ 6750 2900
Wire Wire Line
	4400 3200 6950 3200
$Comp
L power:GND #PWR?
U 1 1
P 7250 1100
AR Path="/5F8CD850/5F9DE643" Ref="#PWR?"  Part="1" 
AR Path="/5F9DE643" Ref="#PWR045"  Part="1" 
F 0 "#PWR045" H 7250 850 50  0001 C CNN
F 1 "GND" H 7255 927 50  0000 C CNN
F 2 "" H 7250 1100 50  0001 C CNN
F 3 "" H 7250 1100 50  0001 C CNN
	1    7250 1100
	-1   0    0    1   
$EndComp
Wire Wire Line
	5250 750  6950 750 
Text GLabel 1900 6100 0    50   Input ~ 0
~16MHZ
Text GLabel 1300 8100 1    50   Output ~ 0
~2MHZ
Text GLabel 1400 2750 1    50   Input ~ 0
2MHZ
Text GLabel 1200 2750 1    50   Input ~ 0
4MHZ
$Comp
L 8-Bit~CPU~32k:74HC32 U?
U 3 1
P 1300 3050
AR Path="/5F8CD850/5FA0A33A" Ref="U?"  Part="2" 
AR Path="/5FA0A33A" Ref="U2"  Part="3" 
F 0 "U2" H 1300 3000 50  0000 C CNN
F 1 "74HC32" H 1300 3100 50  0000 C CNN
F 2 "" H 1300 3050 50  0001 C CNN
F 3 "http://www.ti.com/lit/gpn/sn74LS32" H 1300 3050 50  0001 C CNN
	3    1300 3050
	0    1    1    0   
$EndComp
Wire Wire Line
	1100 3450 1200 3450
Wire Wire Line
	1000 3450 1100 3450
Connection ~ 1100 3450
Wire Wire Line
	1100 3450 1100 3350
Connection ~ 1300 3350
Wire Wire Line
	1100 3350 1300 3350
Wire Wire Line
	1300 5250 1300 3350
$Comp
L power:GND #PWR?
U 1 1
P 6550 1100
AR Path="/5F8CD850/5FA5D831" Ref="#PWR?"  Part="1" 
AR Path="/5FA5D831" Ref="#PWR043"  Part="1" 
F 0 "#PWR043" H 6550 850 50  0001 C CNN
F 1 "GND" H 6555 927 50  0000 C CNN
F 2 "" H 6550 1100 50  0001 C CNN
F 3 "" H 6550 1100 50  0001 C CNN
	1    6550 1100
	-1   0    0    1   
$EndComp
$Comp
L power:GND #PWR?
U 1 1
P 4850 1100
AR Path="/5F8CD850/5FA5DB19" Ref="#PWR?"  Part="1" 
AR Path="/5FA5DB19" Ref="#PWR033"  Part="1" 
F 0 "#PWR033" H 4850 850 50  0001 C CNN
F 1 "GND" H 4855 927 50  0000 C CNN
F 2 "" H 4850 1100 50  0001 C CNN
F 3 "" H 4850 1100 50  0001 C CNN
	1    4850 1100
	-1   0    0    1   
$EndComp
Connection ~ 3200 2600
Connection ~ 7250 4550
$Comp
L power:+5V #PWR?
U 1 1
P 5850 3900
AR Path="/5F8CD8D4/5FB60157" Ref="#PWR?"  Part="1" 
AR Path="/5F8CD850/5FB60157" Ref="#PWR?"  Part="1" 
AR Path="/5FB60157" Ref="#PWR038"  Part="1" 
F 0 "#PWR038" H 5850 3750 50  0001 C CNN
F 1 "+5V" V 5850 4100 50  0000 C CNN
F 2 "" H 5850 3900 50  0001 C CNN
F 3 "" H 5850 3900 50  0001 C CNN
	1    5850 3900
	1    0    0    -1  
$EndComp
$Comp
L power:GND #PWR?
U 1 1
P 4250 3900
AR Path="/5F8CD850/5FB60161" Ref="#PWR?"  Part="1" 
AR Path="/5FB60161" Ref="#PWR028"  Part="1" 
F 0 "#PWR028" H 4250 3650 50  0001 C CNN
F 1 "GND" H 4255 3727 50  0000 C CNN
F 2 "" H 4250 3900 50  0001 C CNN
F 3 "" H 4250 3900 50  0001 C CNN
	1    4250 3900
	1    0    0    -1  
$EndComp
$Comp
L 8-Bit~CPU~32k:74HC245 U10
U 1 1
P 5050 3900
F 0 "U10" V 5000 3850 50  0000 L CNN
F 1 "74HC245" V 5100 3700 50  0000 L CNN
F 2 "" H 5050 3900 50  0001 C CNN
F 3 "http://www.ti.com/lit/gpn/sn74HC245" H 5050 3900 50  0001 C CNN
	1    5050 3900
	0    1    1    0   
$EndComp
$Comp
L power:+5V #PWR?
U 1 1
P 4650 3400
AR Path="/5F8CD8D4/5FB60175" Ref="#PWR?"  Part="1" 
AR Path="/5F8CD850/5FB60175" Ref="#PWR?"  Part="1" 
AR Path="/5FB60175" Ref="#PWR031"  Part="1" 
F 0 "#PWR031" H 4650 3250 50  0001 C CNN
F 1 "+5V" H 4750 3500 50  0000 C CNN
F 2 "" H 4650 3400 50  0001 C CNN
F 3 "" H 4650 3400 50  0001 C CNN
	1    4650 3400
	1    0    0    -1  
$EndComp
Wire Wire Line
	4950 4400 4950 5850
Wire Wire Line
	5050 4400 5050 5750
Wire Wire Line
	5150 4400 5150 5650
Wire Wire Line
	5250 4400 5250 5550
Wire Wire Line
	5350 4400 5350 5450
Wire Wire Line
	5450 4400 5450 5350
Wire Wire Line
	5550 4400 5550 5250
Wire Wire Line
	6550 2700 6550 3400
Wire Wire Line
	6750 2900 6750 3400
Wire Wire Line
	6850 3000 6850 3400
Wire Wire Line
	6950 3200 6950 3400
Wire Wire Line
	7050 1900 7050 3400
Wire Wire Line
	7150 1900 7150 3400
$Comp
L power:+5V #PWR?
U 1 1
P 7550 3900
AR Path="/5F8CD8D4/5FA6270A" Ref="#PWR?"  Part="1" 
AR Path="/5F8CD850/5FA6270A" Ref="#PWR?"  Part="1" 
AR Path="/5FA6270A" Ref="#PWR048"  Part="1" 
F 0 "#PWR048" H 7550 3750 50  0001 C CNN
F 1 "+5V" V 7550 4100 50  0000 C CNN
F 2 "" H 7550 3900 50  0001 C CNN
F 3 "" H 7550 3900 50  0001 C CNN
	1    7550 3900
	1    0    0    -1  
$EndComp
Wire Wire Line
	7250 1900 7250 3400
Wire Wire Line
	7250 4400 7250 4550
Wire Wire Line
	7150 4400 7150 4650
Wire Wire Line
	7050 4400 7050 4750
Wire Wire Line
	6950 4400 6950 4850
Wire Wire Line
	6850 4400 6850 4950
Wire Wire Line
	6750 4400 6750 5050
Wire Wire Line
	6550 4400 6550 5150
$Comp
L power:GND #PWR?
U 1 1
P 5950 3900
AR Path="/5F8CD850/5FA62F35" Ref="#PWR?"  Part="1" 
AR Path="/5FA62F35" Ref="#PWR039"  Part="1" 
F 0 "#PWR039" H 5950 3650 50  0001 C CNN
F 1 "GND" H 5955 3727 50  0000 C CNN
F 2 "" H 5950 3900 50  0001 C CNN
F 3 "" H 5950 3900 50  0001 C CNN
	1    5950 3900
	1    0    0    -1  
$EndComp
$Comp
L power:+5V #PWR?
U 1 1
P 6350 3400
AR Path="/5F8CD8D4/5FA61EEE" Ref="#PWR?"  Part="1" 
AR Path="/5F8CD850/5FA61EEE" Ref="#PWR?"  Part="1" 
AR Path="/5FA61EEE" Ref="#PWR042"  Part="1" 
F 0 "#PWR042" H 6350 3250 50  0001 C CNN
F 1 "+5V" H 6450 3500 50  0000 C CNN
F 2 "" H 6350 3400 50  0001 C CNN
F 3 "" H 6350 3400 50  0001 C CNN
	1    6350 3400
	1    0    0    -1  
$EndComp
$Comp
L 8-Bit~CPU~32k:74HC245 U13
U 1 1
P 6750 3900
F 0 "U13" V 6700 3850 50  0000 L CNN
F 1 "74HC245" V 6800 3700 50  0000 L CNN
F 2 "" H 6750 3900 50  0001 C CNN
F 3 "http://www.ti.com/lit/gpn/sn74HC245" H 6750 3900 50  0001 C CNN
	1    6750 3900
	0    1    1    0   
$EndComp
NoConn ~ 6650 4400
NoConn ~ 4850 4400
Wire Wire Line
	6650 1900 6650 3400
Wire Wire Line
	4850 1950 4850 3400
Connection ~ 4850 1950
$Comp
L 74xx:74HC04 U3
U 3 1
P 2350 10450
F 0 "U3" V 2350 10500 50  0000 R CNN
F 1 "74HC04" V 2250 10600 50  0000 R CNN
F 2 "" H 2350 10450 50  0001 C CNN
F 3 "https://assets.nexperia.com/documents/data-sheet/74HC_HCT04.pdf" H 2350 10450 50  0001 C CNN
	3    2350 10450
	1    0    0    -1  
$EndComp
$Comp
L 74xx:74HC04 U3
U 1 1
P 1300 8400
F 0 "U3" V 1300 8450 50  0000 R CNN
F 1 "74HC04" V 1200 8550 50  0000 R CNN
F 2 "" H 1300 8400 50  0001 C CNN
F 3 "https://assets.nexperia.com/documents/data-sheet/74HC_HCT04.pdf" H 1300 8400 50  0001 C CNN
	1    1300 8400
	0    -1   -1   0   
$EndComp
$Comp
L 74xx:74HC04 U3
U 7 1
P 2350 1350
F 0 "U3" V 2250 1400 50  0000 R CNN
F 1 "74HC04" V 2450 1500 50  0000 R CNN
F 2 "" H 2350 1350 50  0001 C CNN
F 3 "https://assets.nexperia.com/documents/data-sheet/74HC_HCT04.pdf" H 2350 1350 50  0001 C CNN
	7    2350 1350
	0    1    1    0   
$EndComp
Text GLabel 4550 3400 0    50   Input ~ 0
2MHZ
Text GLabel 6250 3400 0    50   Input ~ 0
2MHZ
NoConn ~ 6350 8700
$Comp
L Oscillator:ACO-xxxMHz X1
U 1 1
P 1800 10750
F 0 "X1" V 1650 10900 50  0000 C CNN
F 1 "ACO-xxxMHz" V 1550 10750 50  0000 C CNN
F 2 "Oscillator:Oscillator_DIP-14" H 2250 10400 50  0001 C CNN
F 3 "http://www.conwin.com/datasheets/cx/cx030.pdf" H 1700 10750 50  0001 C CNN
	1    1800 10750
	0    -1   -1   0   
$EndComp
Wire Wire Line
	1800 10450 1800 10150
Wire Wire Line
	1800 10450 2050 10450
Connection ~ 1800 10450
Wire Wire Line
	1200 8950 1200 9050
Wire Wire Line
	1200 9050 1300 9050
Wire Wire Line
	1300 9050 1300 8700
Connection ~ 1200 9050
Wire Wire Line
	1200 9050 1200 9150
$Comp
L power:GND #PWR015
U 1 1
P 2100 10750
F 0 "#PWR015" H 2100 10500 50  0001 C CNN
F 1 "GND" H 2200 10600 50  0000 C CNN
F 2 "" H 2100 10750 50  0001 C CNN
F 3 "" H 2100 10750 50  0001 C CNN
	1    2100 10750
	1    0    0    -1  
$EndComp
$Comp
L power:+5V #PWR05
U 1 1
P 1500 10750
F 0 "#PWR05" H 1500 10600 50  0001 C CNN
F 1 "+5V" H 1400 10850 50  0000 C CNN
F 2 "" H 1500 10750 50  0001 C CNN
F 3 "" H 1500 10750 50  0001 C CNN
	1    1500 10750
	1    0    0    -1  
$EndComp
$Comp
L VideoRAM:74HC165 U6
U 1 1
P 2400 5500
F 0 "U6" V 2500 5350 50  0000 C CNN
F 1 "74HC165" V 2350 5450 50  0000 C CNN
F 2 "" H 2400 5500 50  0001 C CNN
F 3 "http://www.ti.com/lit/gpn/sn74LS165" H 2400 5500 50  0001 C CNN
	1    2400 5500
	-1   0    0    -1  
$EndComp
Connection ~ 2900 5700
Wire Wire Line
	3200 3000 3200 2800
Wire Wire Line
	3200 2800 3050 2800
Text GLabel 5250 750  0    50   Input ~ 0
2MHZ
Text Notes 3200 2200 2    50   ~ 0
~Q
Wire Wire Line
	3200 2450 3200 2600
Wire Wire Line
	3200 2300 3200 2150
Wire Wire Line
	3800 2300 3800 2250
Wire Wire Line
	3800 2450 3800 2500
Wire Wire Line
	3800 2450 3200 2300
Wire Wire Line
	3200 2450 3800 2300
$EndSCHEMATC
